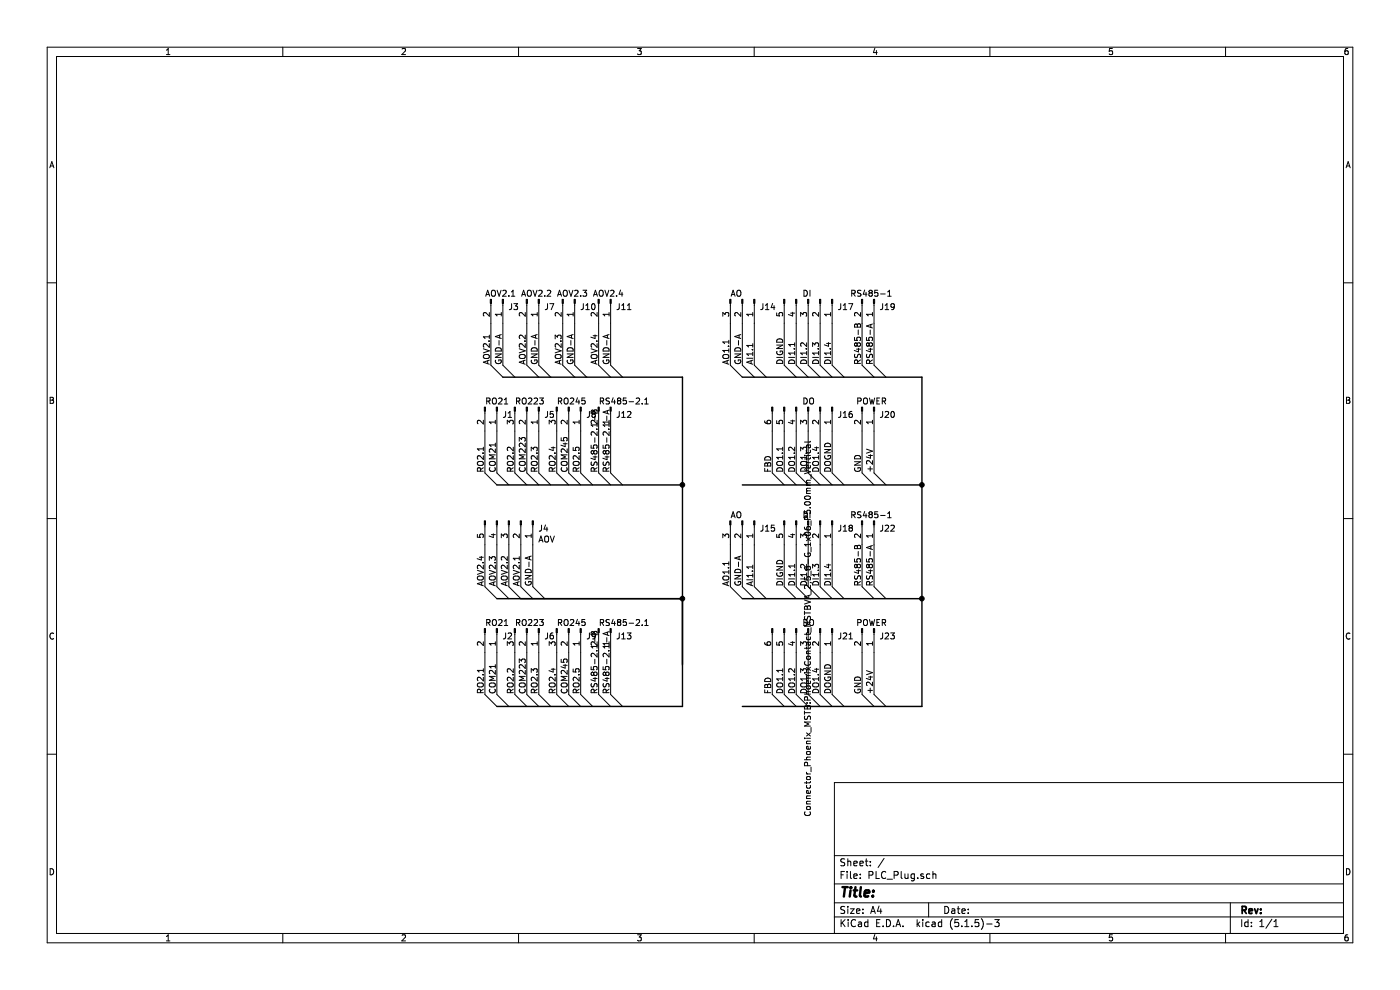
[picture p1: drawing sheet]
EESchema Schematic File Version 4
EELAYER 30 0
EELAYER END
$Descr A4 11693 8268
encoding utf-8
Sheet 1 1
Title ""
Date ""
Rev ""
Comp ""
Comment1 ""
Comment2 ""
Comment3 ""
Comment4 ""
$EndDescr
$Comp
L Connector:Conn_01x02_Male J19
U 1 1
P 7300 2500
F 0 "J19" V 7362 2544 50  0000 L CNN
F 1 "RS485-1" V 7250 2300 50  0000 L CNN
F 2 "Connector_Phoenix_MSTB:PhoenixContact_MSTBVA_2,5_2-G_1x02_P5.00mm_Vertical" H 7300 2500 50  0001 C CNN
F 3 "~" H 7300 2500 50  0001 C CNN
	1    7300 2500
	0    1    1    0   
$EndComp
$Comp
L Connector:Conn_01x03_Male J14
U 1 1
P 6200 2500
F 0 "J14" V 6262 2644 50  0000 L CNN
F 1 "AO" V 6150 2400 50  0000 L CNN
F 2 "Connector_Phoenix_MSTB:PhoenixContact_MSTBVA_2,5_3-G_1x03_P5.00mm_Vertical" H 6200 2500 50  0001 C CNN
F 3 "~" H 6200 2500 50  0001 C CNN
	1    6200 2500
	0    1    1    0   
$EndComp
$Comp
L Connector:Conn_01x02_Male J11
U 1 1
P 5100 2500
F 0 "J11" V 5162 2544 50  0000 L CNN
F 1 "AOV2.4" V 5050 2350 50  0000 L CNN
F 2 "Connector_Phoenix_MSTB:PhoenixContact_MSTBVA_2,5_2-G_1x02_P5.00mm_Vertical" H 5100 2500 50  0001 C CNN
F 3 "~" H 5100 2500 50  0001 C CNN
	1    5100 2500
	0    1    1    0   
$EndComp
$Comp
L Connector:Conn_01x02_Male J10
U 1 1
P 4800 2500
F 0 "J10" V 4862 2544 50  0000 L CNN
F 1 "AOV2.3" V 4750 2350 50  0000 L CNN
F 2 "Connector_Phoenix_MSTB:PhoenixContact_MSTBVA_2,5_2-G_1x02_P5.00mm_Vertical" H 4800 2500 50  0001 C CNN
F 3 "~" H 4800 2500 50  0001 C CNN
	1    4800 2500
	0    1    1    0   
$EndComp
$Comp
L Connector:Conn_01x02_Male J7
U 1 1
P 4500 2500
F 0 "J7" V 4562 2544 50  0000 L CNN
F 1 "AOV2.2" V 4450 2350 50  0000 L CNN
F 2 "Connector_Phoenix_MSTB:PhoenixContact_MSTBVA_2,5_2-G_1x02_P5.00mm_Vertical" H 4500 2500 50  0001 C CNN
F 3 "~" H 4500 2500 50  0001 C CNN
	1    4500 2500
	0    1    1    0   
$EndComp
$Comp
L Connector:Conn_01x02_Male J3
U 1 1
P 4200 2500
F 0 "J3" V 4262 2544 50  0000 L CNN
F 1 "AOV2.1" V 4150 2350 50  0000 L CNN
F 2 "Connector_Phoenix_MSTB:PhoenixContact_MSTBVA_2,5_2-G_1x02_P5.00mm_Vertical" H 4200 2500 50  0001 C CNN
F 3 "~" H 4200 2500 50  0001 C CNN
	1    4200 2500
	0    1    1    0   
$EndComp
$Comp
L Connector:Conn_01x02_Male J12
U 1 1
P 5100 3400
F 0 "J12" V 5162 3444 50  0000 L CNN
F 1 "RS485-2.1" V 5050 3300 50  0000 L CNN
F 2 "Connector_Phoenix_MSTB:PhoenixContact_MSTBVA_2,5_2-G_1x02_P5.00mm_Vertical" H 5100 3400 50  0001 C CNN
F 3 "~" H 5100 3400 50  0001 C CNN
	1    5100 3400
	0    1    1    0   
$EndComp
$Comp
L Connector:Conn_01x03_Male J5
U 1 1
P 4400 3400
F 0 "J5" V 4462 3544 50  0000 L CNN
F 1 "RO223" V 4350 3300 50  0000 L CNN
F 2 "Connector_Phoenix_MSTB:PhoenixContact_MSTBVA_2,5_3-G_1x03_P5.00mm_Vertical" H 4400 3400 50  0001 C CNN
F 3 "~" H 4400 3400 50  0001 C CNN
	1    4400 3400
	0    1    1    0   
$EndComp
$Comp
L Connector:Conn_01x02_Male J1
U 1 1
P 4150 3400
F 0 "J1" V 4212 3444 50  0000 L CNN
F 1 "RO21" V 4100 3300 50  0000 L CNN
F 2 "Connector_Phoenix_MSTB:PhoenixContact_MSTBVA_2,5_2-G_1x02_P5.00mm_Vertical" H 4150 3400 50  0001 C CNN
F 3 "~" H 4150 3400 50  0001 C CNN
	1    4150 3400
	0    1    1    0   
$EndComp
$Comp
L Connector:Conn_01x03_Male J8
U 1 1
P 4750 3400
F 0 "J8" V 4812 3544 50  0000 L CNN
F 1 "RO245" V 4700 3300 50  0000 L CNN
F 2 "Connector_Phoenix_MSTB:PhoenixContact_MSTBVA_2,5_3-G_1x03_P5.00mm_Vertical" H 4750 3400 50  0001 C CNN
F 3 "~" H 4750 3400 50  0001 C CNN
	1    4750 3400
	0    1    1    0   
$EndComp
$Comp
L Connector:Conn_01x02_Male J20
U 1 1
P 7300 3400
F 0 "J20" V 7362 3444 50  0000 L CNN
F 1 "POWER" V 7250 3250 50  0000 L CNN
F 2 "Connector_Phoenix_MSTB:PhoenixContact_MSTBVA_2,5_2-G_1x02_P5.00mm_Vertical" H 7300 3400 50  0001 C CNN
F 3 "~" H 7300 3400 50  0001 C CNN
	1    7300 3400
	0    1    1    0   
$EndComp
Entry Wire Line
	4100 3050 4200 3150
Entry Wire Line
	4200 3050 4300 3150
Entry Wire Line
	4400 3050 4500 3150
Entry Wire Line
	4500 3050 4600 3150
Entry Wire Line
	4700 3050 4800 3150
Entry Wire Line
	4800 3050 4900 3150
Entry Wire Line
	5000 3050 5100 3150
Entry Wire Line
	5100 3050 5200 3150
Entry Wire Line
	4050 3950 4150 4050
Entry Wire Line
	4150 3950 4250 4050
Entry Wire Line
	4300 3950 4400 4050
Entry Wire Line
	4400 3950 4500 4050
Entry Wire Line
	4500 3950 4600 4050
Entry Wire Line
	4650 3950 4750 4050
Entry Wire Line
	4750 3950 4850 4050
Entry Wire Line
	4850 3950 4950 4050
Entry Wire Line
	5000 3950 5100 4050
Entry Wire Line
	5100 3950 5200 4050
Connection ~ 5700 5000
Wire Bus Line
	5700 5000 5700 5550
Wire Bus Line
	5700 4050 5700 5000
Text Label 4100 3050 1    50   ~ 0
AOV2.1
Wire Wire Line
	4100 2700 4100 3050
Wire Wire Line
	4200 2700 4200 3050
Wire Wire Line
	4400 2700 4400 3050
Wire Wire Line
	4500 2700 4500 3050
Wire Wire Line
	4700 2700 4700 3050
Wire Wire Line
	4800 2700 4800 3050
Wire Wire Line
	5000 2700 5000 3050
Wire Wire Line
	5100 2700 5100 3050
Text Label 4400 3050 1    50   ~ 0
AOV2.2
Text Label 4700 3050 1    50   ~ 0
AOV2.3
Text Label 5000 3050 1    50   ~ 0
AOV2.4
Text Label 4200 3050 1    50   ~ 0
GND-A
Text Label 4500 3050 1    50   ~ 0
GND-A
Text Label 4800 3050 1    50   ~ 0
GND-A
Text Label 5100 3050 1    50   ~ 0
GND-A
Wire Wire Line
	4050 3600 4050 3950
Wire Wire Line
	4150 3600 4150 3950
Wire Wire Line
	4300 3600 4300 3950
Wire Wire Line
	4400 3600 4400 3950
Wire Wire Line
	4500 3600 4500 3950
Wire Wire Line
	4650 3600 4650 3950
Wire Wire Line
	4750 3600 4750 3950
Wire Wire Line
	4850 3600 4850 3950
Wire Wire Line
	5000 3600 5000 3950
Wire Wire Line
	5100 3600 5100 3950
$Comp
L Connector:Conn_01x05_Male J4
U 1 1
P 4250 4350
F 0 "J4" V 4312 4594 50  0000 L CNN
F 1 "AOV" V 4403 4594 50  0000 L CNN
F 2 "Connector_Phoenix_MSTB:PhoenixContact_MSTBVA_2,5_5-G_1x05_P5.00mm_Vertical" H 4250 4350 50  0001 C CNN
F 3 "~" H 4250 4350 50  0001 C CNN
	1    4250 4350
	0    1    1    0   
$EndComp
Entry Wire Line
	4050 4900 4150 5000
Entry Wire Line
	4150 4900 4250 5000
Entry Wire Line
	4250 4900 4350 5000
Entry Wire Line
	4350 4900 4450 5000
Entry Wire Line
	4450 4900 4550 5000
Wire Wire Line
	4050 4550 4050 4900
Wire Wire Line
	4150 4550 4150 4900
Wire Wire Line
	4250 4900 4250 4550
Wire Wire Line
	4350 4550 4350 4900
Wire Wire Line
	4450 4900 4450 4550
Text Label 4350 4900 1    50   ~ 0
AOV2.1
Text Label 4250 4900 1    50   ~ 0
AOV2.2
Text Label 4150 4900 1    50   ~ 0
AOV2.3
Text Label 4050 4900 1    50   ~ 0
AOV2.4
Text Label 4450 4900 1    50   ~ 0
GND-A
Connection ~ 5700 4050
Text Label 4050 3950 1    50   ~ 0
RO2.1
Text Label 4300 3950 1    50   ~ 0
RO2.2
Text Label 4500 3950 1    50   ~ 0
RO2.3
Text Label 4650 3950 1    50   ~ 0
RO2.4
Text Label 4850 3950 1    50   ~ 0
RO2.5
Text Label 4150 3950 1    50   ~ 0
COM21
Text Label 4400 3950 1    50   ~ 0
COM223
Text Label 4750 3950 1    50   ~ 0
COM245
Wire Bus Line
	5700 3150 5700 4050
$Comp
L Connector:Conn_01x02_Male J13
U 1 1
P 5100 5250
F 0 "J13" V 5162 5294 50  0000 L CNN
F 1 "RS485-2.1" V 5050 5150 50  0000 L CNN
F 2 "Connector_Phoenix_MSTB:PhoenixContact_MSTBVA_2,5_2-G_1x02_P5.00mm_Vertical" H 5100 5250 50  0001 C CNN
F 3 "~" H 5100 5250 50  0001 C CNN
	1    5100 5250
	0    1    1    0   
$EndComp
$Comp
L Connector:Conn_01x03_Male J6
U 1 1
P 4400 5250
F 0 "J6" V 4462 5394 50  0000 L CNN
F 1 "RO223" V 4350 5150 50  0000 L CNN
F 2 "Connector_Phoenix_MSTB:PhoenixContact_MSTBVA_2,5_3-G_1x03_P5.00mm_Vertical" H 4400 5250 50  0001 C CNN
F 3 "~" H 4400 5250 50  0001 C CNN
	1    4400 5250
	0    1    1    0   
$EndComp
$Comp
L Connector:Conn_01x02_Male J2
U 1 1
P 4150 5250
F 0 "J2" V 4212 5294 50  0000 L CNN
F 1 "RO21" V 4100 5150 50  0000 L CNN
F 2 "Connector_Phoenix_MSTB:PhoenixContact_MSTBVA_2,5_2-G_1x02_P5.00mm_Vertical" H 4150 5250 50  0001 C CNN
F 3 "~" H 4150 5250 50  0001 C CNN
	1    4150 5250
	0    1    1    0   
$EndComp
$Comp
L Connector:Conn_01x03_Male J9
U 1 1
P 4750 5250
F 0 "J9" V 4812 5394 50  0000 L CNN
F 1 "RO245" V 4700 5150 50  0000 L CNN
F 2 "Connector_Phoenix_MSTB:PhoenixContact_MSTBVA_2,5_3-G_1x03_P5.00mm_Vertical" H 4750 5250 50  0001 C CNN
F 3 "~" H 4750 5250 50  0001 C CNN
	1    4750 5250
	0    1    1    0   
$EndComp
Entry Wire Line
	4050 5800 4150 5900
Entry Wire Line
	4150 5800 4250 5900
Entry Wire Line
	4300 5800 4400 5900
Entry Wire Line
	4400 5800 4500 5900
Entry Wire Line
	4500 5800 4600 5900
Entry Wire Line
	4650 5800 4750 5900
Entry Wire Line
	4750 5800 4850 5900
Entry Wire Line
	4850 5800 4950 5900
Entry Wire Line
	5000 5800 5100 5900
Entry Wire Line
	5100 5800 5200 5900
Wire Wire Line
	4050 5450 4050 5800
Wire Wire Line
	4150 5450 4150 5800
Wire Wire Line
	4300 5450 4300 5800
Wire Wire Line
	4400 5450 4400 5800
Wire Wire Line
	4500 5450 4500 5800
Wire Wire Line
	4650 5450 4650 5800
Wire Wire Line
	4750 5450 4750 5800
Wire Wire Line
	4850 5450 4850 5800
Wire Wire Line
	5000 5450 5000 5800
Wire Wire Line
	5100 5450 5100 5800
Text Label 4050 5800 1    50   ~ 0
RO2.1
Text Label 4300 5800 1    50   ~ 0
RO2.2
Text Label 4500 5800 1    50   ~ 0
RO2.3
Text Label 4650 5800 1    50   ~ 0
RO2.4
Text Label 4850 5800 1    50   ~ 0
RO2.5
Text Label 4150 5800 1    50   ~ 0
COM21
Text Label 4400 5800 1    50   ~ 0
COM223
Text Label 4750 5800 1    50   ~ 0
COM245
Wire Bus Line
	5700 5000 5700 5900
Text Label 5000 3950 1    50   ~ 0
RS485-2.1-B
Text Label 5100 3950 1    50   ~ 0
RS485-2.1-A
Text Label 5000 5800 1    50   ~ 0
RS485-2.1-B
Text Label 5100 5800 1    50   ~ 0
RS485-2.1-A
Entry Wire Line
	6100 3050 6200 3150
Entry Wire Line
	6200 3050 6300 3150
Text Label 6100 3050 1    50   ~ 0
AO1.1
Wire Wire Line
	6100 2700 6100 3050
Wire Wire Line
	6200 2700 6200 3050
Text Label 6200 3050 1    50   ~ 0
GND-A
$Comp
L Connector:Conn_01x05_Male J17
U 1 1
P 6750 2500
F 0 "J17" V 6812 2744 50  0000 L CNN
F 1 "DI" V 6700 2450 50  0000 L CNN
F 2 "Connector_Phoenix_MSTB:PhoenixContact_MSTBVA_2,5_5-G_1x05_P5.00mm_Vertical" H 6750 2500 50  0001 C CNN
F 3 "~" H 6750 2500 50  0001 C CNN
	1    6750 2500
	0    1    1    0   
$EndComp
Entry Wire Line
	6300 3050 6400 3150
Entry Wire Line
	6550 3050 6650 3150
Entry Wire Line
	6650 3050 6750 3150
Entry Wire Line
	6750 3050 6850 3150
Entry Wire Line
	6850 3050 6950 3150
Entry Wire Line
	6950 3050 7050 3150
Entry Wire Line
	7200 3050 7300 3150
Entry Wire Line
	7300 3050 7400 3150
Wire Wire Line
	6300 2700 6300 3050
Wire Wire Line
	6550 2700 6550 3050
Wire Wire Line
	6650 3050 6650 2700
Wire Wire Line
	6750 2700 6750 3050
Wire Wire Line
	6850 3050 6850 2700
Wire Wire Line
	6950 2700 6950 3050
Wire Wire Line
	7200 3050 7200 2700
Wire Wire Line
	7300 2700 7300 3050
Text Label 6300 3050 1    50   ~ 0
AI1.1
Text Label 6550 3050 1    50   ~ 0
DIGND
Text Label 6650 3050 1    50   ~ 0
DI1.1
Text Label 6750 3050 1    50   ~ 0
DI1.2
Text Label 6850 3050 1    50   ~ 0
DI1.3
Text Label 6950 3050 1    50   ~ 0
DI1.4
Text Label 7200 3050 1    50   ~ 0
RS485-B
Text Label 7300 3050 1    50   ~ 0
RS485-A
$Comp
L Connector:Conn_01x06_Male J16
U 1 1
P 6750 3400
F 0 "J16" V 6812 3644 50  0000 L CNN
F 1 "DO" V 6700 3350 50  0000 L CNN
F 2 "Connector_Phoenix_MSTB:PhoenixContact_MSTBVA_2,5_6-G_1x06_P5.00mm_Vertical" H 6750 3400 50  0001 C CNN
F 3 "~" H 6750 3400 50  0001 C CNN
	1    6750 3400
	0    1    1    0   
$EndComp
Entry Wire Line
	6550 3950 6650 4050
Entry Wire Line
	6650 3950 6750 4050
Entry Wire Line
	6750 3950 6850 4050
Entry Wire Line
	6850 3950 6950 4050
Entry Wire Line
	6950 3950 7050 4050
Entry Wire Line
	7200 3950 7300 4050
Entry Wire Line
	7300 3950 7400 4050
Wire Wire Line
	6550 3600 6550 3950
Wire Wire Line
	6650 3950 6650 3600
Wire Wire Line
	6750 3600 6750 3950
Wire Wire Line
	6850 3950 6850 3600
Wire Wire Line
	6950 3600 6950 3950
Wire Wire Line
	7200 3950 7200 3600
Wire Wire Line
	7300 3600 7300 3950
Text Label 6550 3950 1    50   ~ 0
DO1.1
Text Label 7200 3950 1    50   ~ 0
GND
Text Label 7300 3950 1    50   ~ 0
+24V
Text Label 6450 3950 1    50   ~ 0
FBD
Entry Wire Line
	6450 3950 6550 4050
Wire Wire Line
	6450 3600 6450 3950
Text Label 6650 3950 1    50   ~ 0
DO1.2
Text Label 6750 3950 1    50   ~ 0
DO1.3
Text Label 6850 3950 1    50   ~ 0
DO1.4
Text Label 6950 3950 1    50   ~ 0
DOGND
Wire Bus Line
	7700 3150 7700 4050
$Comp
L Connector:Conn_01x02_Male J22
U 1 1
P 7300 4350
F 0 "J22" V 7362 4394 50  0000 L CNN
F 1 "RS485-1" V 7250 4150 50  0000 L CNN
F 2 "Connector_Phoenix_MSTB:PhoenixContact_MSTBVA_2,5_2-G_1x02_P5.00mm_Vertical" H 7300 4350 50  0001 C CNN
F 3 "~" H 7300 4350 50  0001 C CNN
	1    7300 4350
	0    1    1    0   
$EndComp
$Comp
L Connector:Conn_01x03_Male J15
U 1 1
P 6200 4350
F 0 "J15" V 6262 4494 50  0000 L CNN
F 1 "AO" V 6150 4250 50  0000 L CNN
F 2 "Connector_Phoenix_MSTB:PhoenixContact_MSTBVA_2,5_3-G_1x03_P5.00mm_Vertical" H 6200 4350 50  0001 C CNN
F 3 "~" H 6200 4350 50  0001 C CNN
	1    6200 4350
	0    1    1    0   
$EndComp
Entry Wire Line
	6100 4900 6200 5000
Entry Wire Line
	6200 4900 6300 5000
Text Label 6100 4900 1    50   ~ 0
AO1.1
Wire Wire Line
	6100 4550 6100 4900
Wire Wire Line
	6200 4550 6200 4900
Text Label 6200 4900 1    50   ~ 0
GND-A
$Comp
L Connector:Conn_01x05_Male J18
U 1 1
P 6750 4350
F 0 "J18" V 6812 4594 50  0000 L CNN
F 1 "DI" V 6700 4300 50  0000 L CNN
F 2 "Connector_Phoenix_MSTB:PhoenixContact_MSTBVA_2,5_5-G_1x05_P5.00mm_Vertical" H 6750 4350 50  0001 C CNN
F 3 "~" H 6750 4350 50  0001 C CNN
	1    6750 4350
	0    1    1    0   
$EndComp
Entry Wire Line
	6300 4900 6400 5000
Entry Wire Line
	6550 4900 6650 5000
Entry Wire Line
	6650 4900 6750 5000
Entry Wire Line
	6750 4900 6850 5000
Entry Wire Line
	6850 4900 6950 5000
Entry Wire Line
	6950 4900 7050 5000
Entry Wire Line
	7200 4900 7300 5000
Entry Wire Line
	7300 4900 7400 5000
Wire Wire Line
	6300 4550 6300 4900
Wire Wire Line
	6550 4550 6550 4900
Wire Wire Line
	6650 4900 6650 4550
Wire Wire Line
	6750 4550 6750 4900
Wire Wire Line
	6850 4900 6850 4550
Wire Wire Line
	6950 4550 6950 4900
Wire Wire Line
	7200 4900 7200 4550
Wire Wire Line
	7300 4550 7300 4900
Text Label 6300 4900 1    50   ~ 0
AI1.1
Text Label 6550 4900 1    50   ~ 0
DIGND
Text Label 6650 4900 1    50   ~ 0
DI1.1
Text Label 6750 4900 1    50   ~ 0
DI1.2
Text Label 6850 4900 1    50   ~ 0
DI1.3
Text Label 6950 4900 1    50   ~ 0
DI1.4
Text Label 7200 4900 1    50   ~ 0
RS485-B
Text Label 7300 4900 1    50   ~ 0
RS485-A
Wire Bus Line
	7700 4050 7700 5000
Connection ~ 7700 4050
Connection ~ 7700 5000
Wire Bus Line
	7700 5000 7700 5900
$Comp
L Connector:Conn_01x02_Male J23
U 1 1
P 7300 5250
F 0 "J23" V 7362 5294 50  0000 L CNN
F 1 "POWER" V 7250 5100 50  0000 L CNN
F 2 "Connector_Phoenix_MSTB:PhoenixContact_MSTBVA_2,5_2-G_1x02_P5.00mm_Vertical" H 7300 5250 50  0001 C CNN
F 3 "~" H 7300 5250 50  0001 C CNN
	1    7300 5250
	0    1    1    0   
$EndComp
$Comp
L Connector:Conn_01x06_Male J21
U 1 1
P 6750 5250
F 0 "J21" V 6812 5494 50  0000 L CNN
F 1 "DO" V 6700 5200 50  0000 L CNN
F 2 "Connector_Phoenix_MSTB:PhoenixContact_MSTBVA_2,5_6-G_1x06_P5.00mm_Vertical" H 6750 5250 50  0000 C CNN
F 3 "~" H 6750 5250 50  0001 C CNN
	1    6750 5250
	0    1    1    0   
$EndComp
Entry Wire Line
	6550 5800 6650 5900
Entry Wire Line
	6650 5800 6750 5900
Entry Wire Line
	6750 5800 6850 5900
Entry Wire Line
	6850 5800 6950 5900
Entry Wire Line
	6950 5800 7050 5900
Entry Wire Line
	7200 5800 7300 5900
Entry Wire Line
	7300 5800 7400 5900
Wire Wire Line
	6550 5450 6550 5800
Wire Wire Line
	6650 5800 6650 5450
Wire Wire Line
	6750 5450 6750 5800
Wire Wire Line
	6850 5800 6850 5450
Wire Wire Line
	6950 5450 6950 5800
Wire Wire Line
	7200 5800 7200 5450
Wire Wire Line
	7300 5450 7300 5800
Text Label 6550 5800 1    50   ~ 0
DO1.1
Text Label 7200 5800 1    50   ~ 0
GND
Text Label 7300 5800 1    50   ~ 0
+24V
Text Label 6450 5800 1    50   ~ 0
FBD
Entry Wire Line
	6450 5800 6550 5900
Wire Wire Line
	6450 5450 6450 5800
Text Label 6650 5800 1    50   ~ 0
DO1.2
Text Label 6750 5800 1    50   ~ 0
DO1.3
Text Label 6850 5800 1    50   ~ 0
DO1.4
Text Label 6950 5800 1    50   ~ 0
DOGND
Wire Bus Line
	4350 5000 5700 5000
Wire Bus Line
	4150 5000 5700 5000
Wire Bus Line
	4200 3150 5700 3150
Wire Bus Line
	4150 4050 5700 4050
Wire Bus Line
	4150 5900 5700 5900
Wire Bus Line
	6200 3150 7700 3150
Wire Bus Line
	6200 4050 7700 4050
Wire Bus Line
	6200 5000 7700 5000
Wire Bus Line
	6200 5900 7700 5900
$EndSCHEMATC
